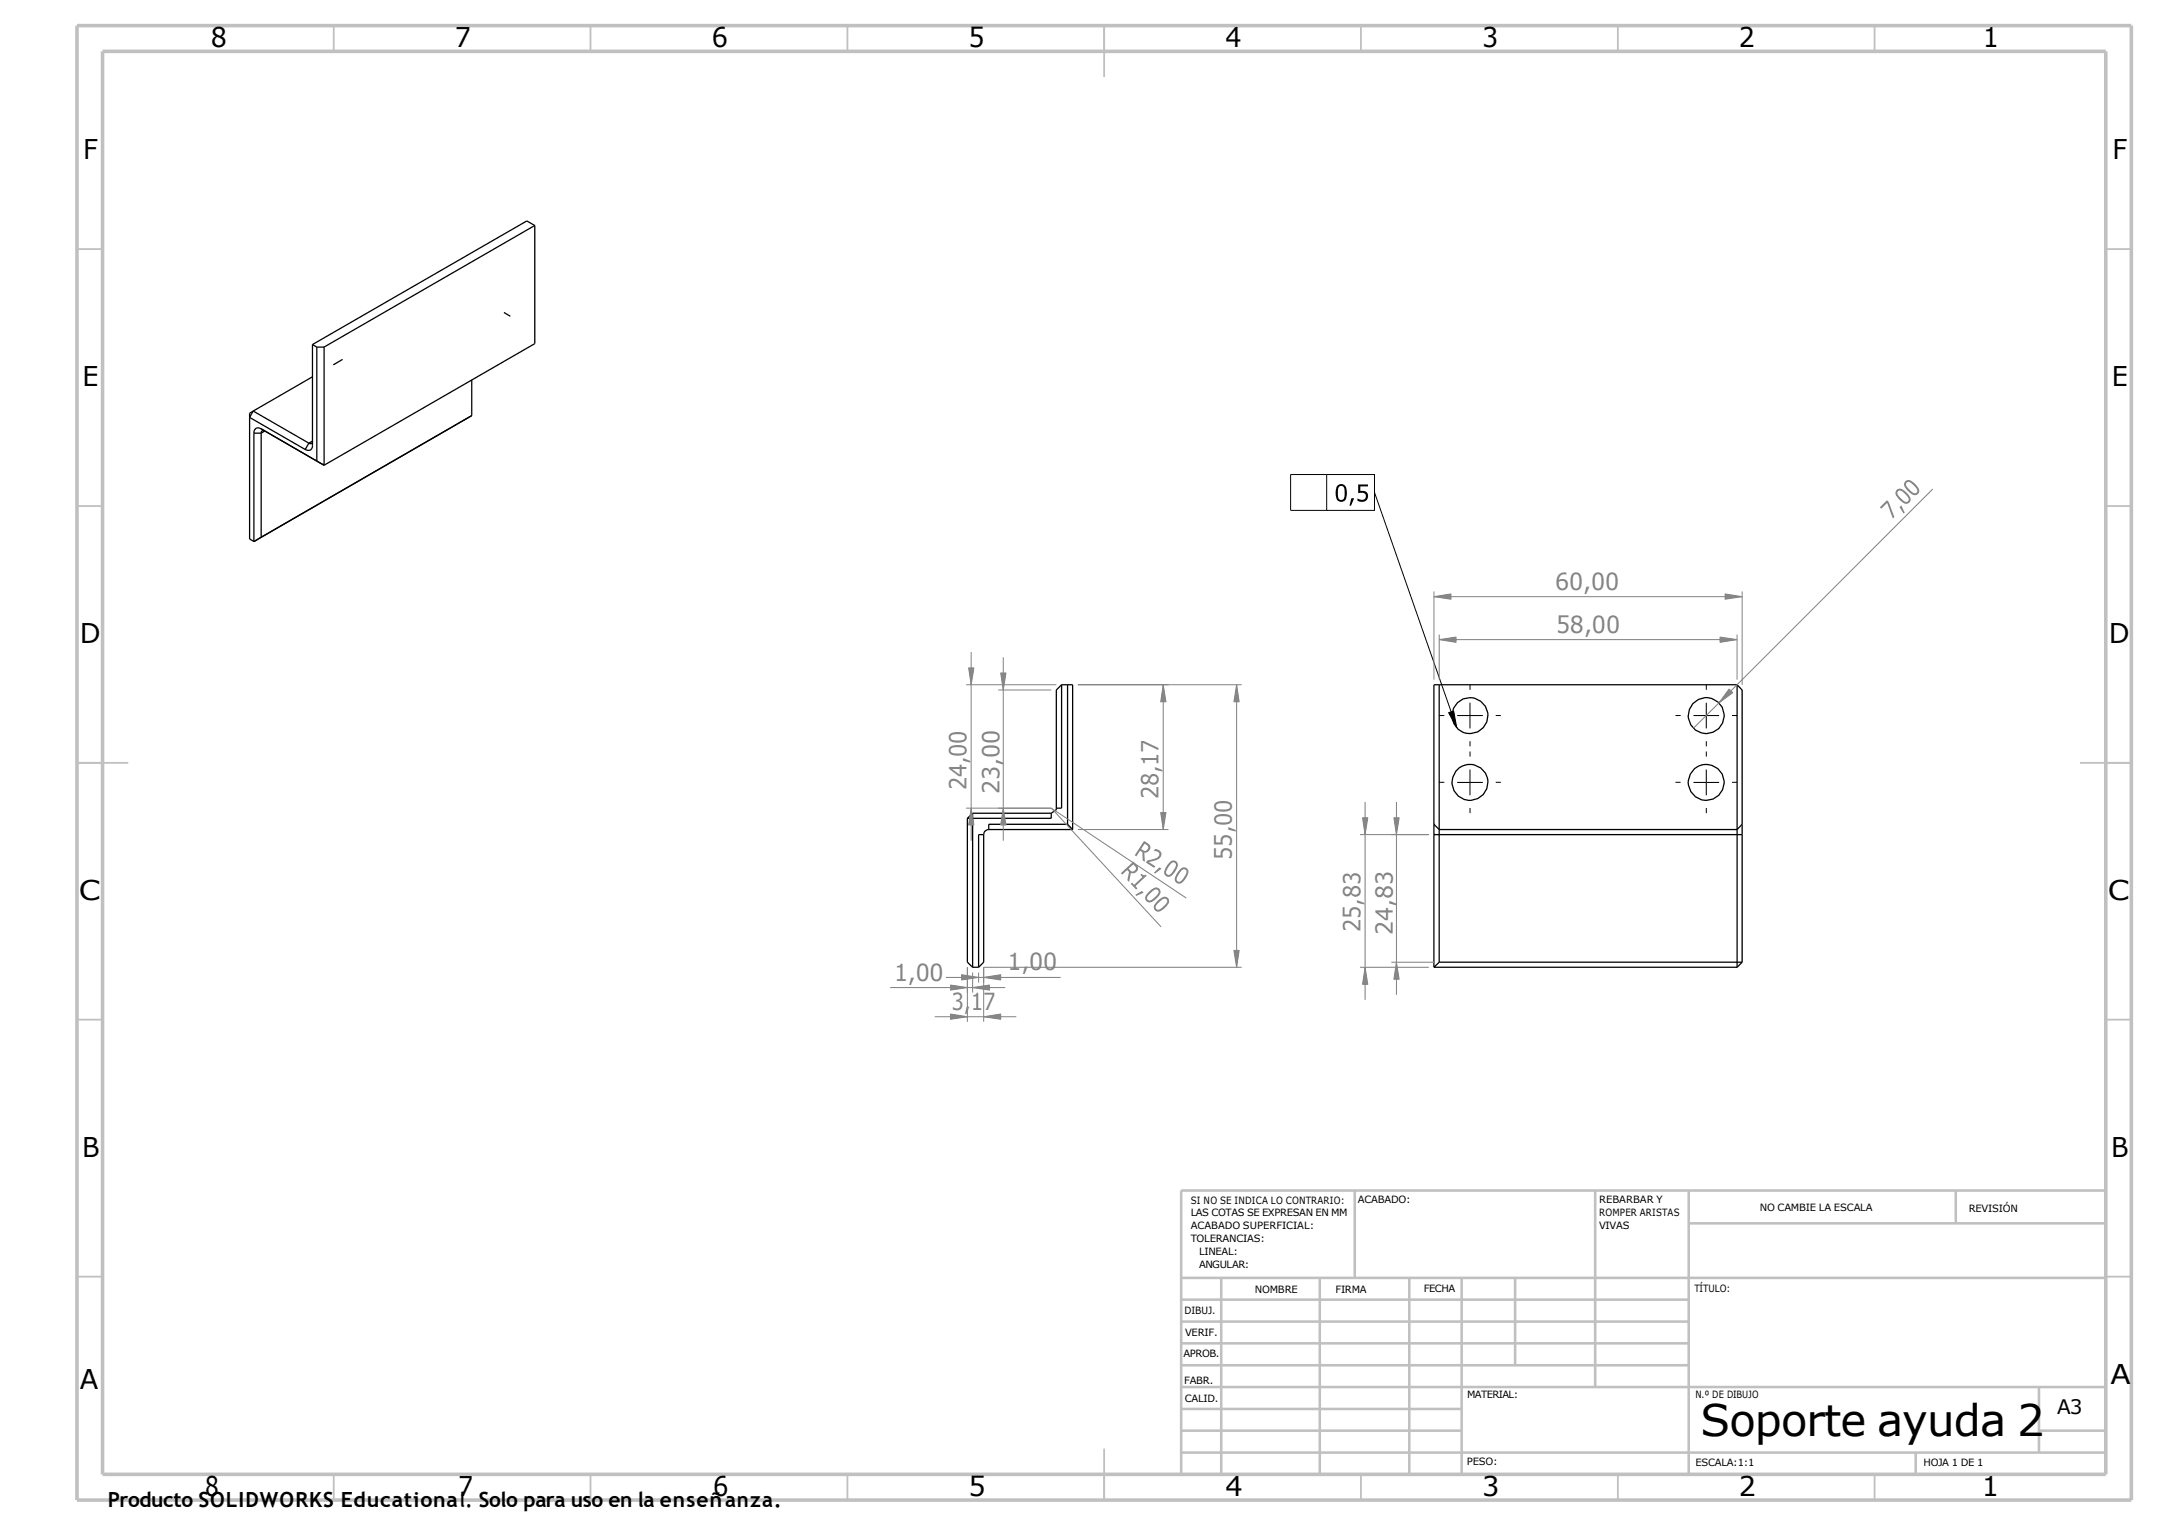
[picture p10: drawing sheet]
<svg xmlns="http://www.w3.org/2000/svg" width="420mm" height="297mm" viewBox="0 0 420 297" stroke-linecap="round" stroke-linejoin="round" font-family="sans-serif">
<g fill="none" stroke="#000" stroke-width=".25">
<path d="M104.1 43.9l-1.5-.9-41.8 24.1M104.1 43.9l-41 23.7M104.1 43.9v23l-41 23.7M60.8 67.1v19.6a.86 .86 0 0 1-.4 .9 .86 .86 0 0 1-1-.1M60.8 67.1l.9 .5M60.8 73.3l-11.5 6.7M61.7 67.6h1.4M61.7 67.6v22.2l1.4 .8M63.1 67.6v23M66.7 70l-1.8 1M91.8 73.9v7M98.1 60.8l1.3 .8"/>
<path d="M49.3 80l-.7 .4v24.5l.8 .5M49.3 80l-.7 1.3 10.8 6.2M49.3 80l10.8 6.3M49.4 84.3v21.1M49.4 84.3h1.5M50.9 83.5a.86 .86 0 0 0-1.1-.1 .86 .86 0 0 0-.4 .9M50.9 83.5l12.2 7.1M50.9 83.5l.7 .4M50.9 84.3v20.3l-1.5 .8M51.6 83.9a.44 .44 0 0 0-.5 0 .44 .44 0 0 0-.2 .4M51.6 83.9l-.7 .4M60.1 86.3l.7-.4a.41 .41 0 0 1-.2 .4 .41 .41 0 0 1-.5 0z"/>
<path d="M60.1 86.3l-.7 1.2M91.8 80.9l-42.4 24.5M91.8 80.9l-.7 .4M206.7 133.3v24h-1M206.7 133.3h2.1v28.2M206.7 133.3l-1 1v23M207.9 133.3v27.2M280.2 133.3v28.2M338.2 133.3h-59v27.2M338.2 133.3l1 1v26.2M338.2 133.3v28.2M188.3 159.3v28l1.1 1"/>
<path d="M189.4 158.3v30M189.4 158.3h15.3M189.4 158.3l-1.1 1M204.7 158.3v1h-16.4M205.7 157.3l-.1 .4-.9 .6M191.5 162.5h-1v25.8M191.5 162.5v24.8l-1 1M192.5 161.5a.96 .96 0 0 0-1 1M192.5 161.5h16.3M207.9 160.5h-15.4v1M207.9 160.5l.9 1M279.2 160.5v2"/>
<path d="M279.2 162.5h60M279.2 160.5l1 1M279.2 162.5v25.8M280.2 161.5v25.8M280.2 161.5h58M338.2 161.5v26.8M339.2 160.5v2M339.2 162.5v24.8M339.2 160.5l-1 1M189.4 188.3h1.1M279.2 188.3h59M280.2 187.3h59"/>
<path d="M280.2 187.3l-1 1M339.2 187.3l-1 1"/>
<circle cx="286.2" cy="139.3" r="3.5"/>
<circle cx="332.2" cy="139.3" r="3.5"/>
<circle cx="286.2" cy="152.3" r="3.5"/>
<circle cx="332.2" cy="152.3" r="3.5"/>
</g>
<path d="M258.3 92.4h-7v7h7M267.6 95.9l16 45.8M282 138.7l1-.3 .6 3.3zM283.7 139.3h5M286.2 136.8v5M329.7 139.3h5M332.2 136.8v5M283.7 152.3h5M286.2 149.8v5M329.7 152.3h5M332.2 149.8v5" fill="none" stroke="#000" stroke-width=".19"/>
<g fill="none" stroke="#808080" stroke-width=".19">
<path d="M376.3 95.2l-41.6 41.6M279.2 116.1l3.3-.5v1zM279.2 115.1v17.2M279.2 116.1h60M335.9 115.6l3.3 .5-3.3 .5zM339.2 115.1v18.2M188.1 133.3h17.6M188.6 130h1l-.5 3.3zM189.1 126.9v36.8M194.3 134.3h10.4M194.8 131h1.1l-.6 3.3zM195.3 128v35.7"/>
<path d="M209.9 133.3h31.9M226.5 133.3l.5 3.3h-1zM226.5 133.3v28.2M240.8 133.3l.5 3.3h-1.1zM240.8 133.3v55M280.2 124.5l3.3-.5v1zM280.2 123.5v8.8M280.2 124.5h58M334.7 136.8l-5 5M334.9 124l3.3 .5-3.3 .5zM336.7 134.1l.7 .7-2.7 2zM338.2 123.5v8.8"/>
<path d="M188.1 157.3h16.6M189.1 157.3l.5 3.3h-1zM195.3 157.3l.6 3.3h-1.1zM204.7 157.3l21.4 23.1M204.7 157.3l26.3 17.5M226 158.2h1l-.5 3.3zM265.3 159.2h1l-.5 3.3zM265.8 156.1v38.5M271.4 159.2h1l-.5 3.3zM271.9 156.1v37.6M209.9 161.5h17.6M264.8 162.5h13.4"/>
<path d="M173.3 192.2h22.4M182 197.9h15.9M184.2 190.3h22.3M185.1 191.7l3.2 .5-3.2 .5zM185.1 197.4l3.2 .5-3.2 .5zM187.2 189.7l3.3 .6-3.3 .5zM188.3 188.3v10.6M189.4 192.2l3.2-.5v1zM189.4 189.3v3.9M190.5 189.3v2M191.5 197.9l3.3-.5v1zM191.5 190.3l3.3-.6v1.1z"/>
<path d="M240.2 185h1.1l-.5 3.3zM241.8 188.3h-50.3v10.6M264.8 188.3h13.4M265.8 188.3l.5 3.3h-1zM270.9 187.3h8.3M271.9 187.3l.5 3.3h-1z"/>
</g>
<g fill="none" stroke="#000" stroke-width=".19" stroke-dasharray="1.4 .5" stroke-linecap="butt">
<path d="M281.2 139.3h-1M286.2 134.3v-1M291.2 139.3h1M327.2 139.3h-1M332.2 134.3v-1M337.2 139.3h1M281.2 152.3h-1M286.2 144.3v1M286.2 147.3v-1M286.2 157.3v1M291.2 152.3h1M327.2 152.3h-1"/>
<path d="M332.2 147.3v-1M332.2 157.3v1M332.2 144.3v1M337.2 152.3h1"/>
</g>
<g fill="none" stroke="#c0c0c0" stroke-width=".35">
<path d="M65 5v5M115 5v5M165 5v5M215 5v10M265 5v5M315 5v5M365 5v5M15 48.5h5M410 48.5h5M15 98.5h5M410 98.5h5M15 148.5h10"/>
<path d="M405 148.5h10M15 198.5h5M410 198.5h5M15 248.5h5M410 248.5h5M65 287v5M115 287v5M165 287v5M215 282v10M265 287v5M315 287v5M365 287v5"/>
</g>
<g fill="none" stroke="#c0c0c0" stroke-width=".5">
<path d="M263.8 231.8v17M310.6 231.8v38.2M328.8 231.8v55.2M328.8 238.1h81.2M380.8 231.8v6.3M410 231.8h-180v55.2M230 248.8h180M230 257.3h98.8M230 253h98.8M237.8 248.8v38.2M257 248.8v38.2M274.4 248.8v38.2"/>
<path d="M284.6 248.8v38.2M295 248.8v17M230 265.8h98.8M230 261.5h98.8M230 278.5h54.6M230 274.3h54.6M230 270h180M397 278.5h13M397 270v12.8M230 282.8h180M373 282.8v4.2"/>
</g>
<path d="M15 5h400v287h-400zM20 10h390v277h-390z" fill="none" stroke="#c0c0c0" stroke-width=".7" stroke-linecap="butt"/>
<path d="M282 138.7l1-.3 .6 3.3z" fill="#000"/>
<g fill="#808080">
<path d="M185.1 197.4l3.2 .5-3.2 .5z"/>
<path d="M185.1 191.7l3.2 .5-3.2 .5z"/>
<path d="M189.1 157.3l.5 3.3h-1z"/>
<path d="M188.6 130h1l-.5 3.3z"/>
<path d="M189.4 192.2l3.2-.5v1z"/>
<path d="M191.5 197.9l3.3-.5v1z"/>
<path d="M195.3 157.3l.6 3.3h-1.1z"/>
<path d="M194.8 131h1.1l-.6 3.3z"/>
<path d="M226 158.2h1l-.5 3.3z"/>
<path d="M226.5 133.3l.5 3.3h-1z"/>
<path d="M240.2 185h1.1l-.5 3.3z"/>
<path d="M240.8 133.3l.5 3.3h-1.1z"/>
<path d="M265.8 188.3l.5 3.3h-1z"/>
<path d="M265.3 159.2h1l-.5 3.3z"/>
<path d="M271.9 187.3l.5 3.3h-1z"/>
<path d="M271.4 159.2h1l-.5 3.3z"/>
<path d="M279.2 116.1l3.3-.5v1z"/>
<path d="M280.2 124.5l3.3-.5v1z"/>
<path d="M336.7 134.1l.7 .7-2.7 2z"/>
<path d="M334.9 124l3.3 .5-3.3 .5z"/>
<path d="M335.9 115.6l3.3 .5-3.3 .5z"/>
<path d="M187.2 189.7l3.3 .6-3.3 .5z"/>
<path d="M191.5 190.3l3.3-.6v1.1z"/>
</g>
<path d="M258.3 92.4h9.3v7h-9.3z" fill="none" stroke="#000" stroke-width=".19"/>
<path d="M260.5 94.5a1.09 1.09 0 0 1 1.2-.1 1.09 1.09 0 0 1 .5 1.2 1.7 1.7 0 0 1-.8 2.1 1.11 1.11 0 0 1-1.3-1.3v-1.2zM260.7 94.8l-.2 1.2a1.11 1.11 0 0 0 .6 1.3 1 1 0 0 0 .7-1.3 1.11 1.11 0 0 0-.7-1.4zM263.1 97h.5l-.6 1.4h-.3zM264.4 94.3h1.9v.4h-1.5v.9a1.13 1.13 0 0 1 1.6 1.1 1.13 1.13 0 0 1-1.7 .9l-.4-.1v-.5a.89 .89 0 0 0 1.1 .3 .89 .89 0 0 0 .5-1 1.29 1.29 0 0 0-1.5-.3z" fill="#000"/>
<g fill="#808080">
<path d="M222.7 163.7l.7 .4a.97 .97 0 0 1 .5 1.2 .97 .97 0 0 1-1.1 .7l.1 1.8-.4-.3-.1-1.6-.4-.3-.7 1.1-.4-.2zM222.9 164.2l-.7 1.1a.75 .75 0 0 0 .8 .3 .75 .75 0 0 0 .6-.7l-.2-.3zM224.9 165.3a1.08 1.08 0 0 1 1.2 .9 1.08 1.08 0 0 1-.9 1.2l-1.5 .4 1.2 .8-.2 .3-1.6-1 .3-.4 .7-.2a1.58 1.58 0 0 0 1.6-1.1 1.01 1.01 0 0 0-1.1-.5zM224.7 169.9l1-1.1 .4 .3-1.2 .9zM227.6 167.9a.92 .92 0 0 1 1.3-.3 .92 .92 0 0 1 .3 1.4 2.25 2.25 0 0 1-1.9 1.7 1.03 1.03 0 0 1-.3-1.8zM228 168.1l-.5 .7a1.14 1.14 0 0 0-.2 1.4 1.27 1.27 0 0 0 1.3-1 .82 .82 0 0 0 0-1.3zM229.7 169.3a.92 .92 0 0 1 1.3-.3 .92 .92 0 0 1 .2 1.3 2.25 2.25 0 0 1-1.8 1.7 1.03 1.03 0 0 1-.4-1.7zM230.1 169.4l-.5 .7a1.14 1.14 0 0 0-.3 1.5 1.28 1.28 0 0 0 1.4-1 .82 .82 0 0 0-.1-1.4z"/>
<path d="M218.2 170l2.5-2.3 .5 .6a.97 .97 0 0 1 .2 1.3 .97 .97 0 0 1-1.2 .3l-.4 1.8-.3-.4 .3-1.6-.3-.3-1 .9zM219.7 169.1a.75 .75 0 0 0 .8 .6 .75 .75 0 0 0 .7-.6l-.1-.3-.5-.5zM220.2 172l.2-.2 .4 .4 1.6-1.5-.4-.4 .3-.2a.51 .51 0 0 0 .7 .1l.2 .3-2.1 2 .3 .4-.2 .3zM221 174.2l1.3-.8 .4 .4-1.5 .6zM223.8 173.5l.3-.3a.98 .98 0 0 1 1.2-.4 .98 .98 0 0 1 .6 1.1 3.3 3.3 0 0 1-2.2 1.8 1 1 0 0 1-.8-.9 1 1 0 0 1 .6-1zM223.8 174.1a.67 .67 0 0 0-.5 .6 .67 .67 0 0 0 .4 .6l.5-.1 .7-.6a1.14 1.14 0 0 0 .6-1.3 1.27 1.27 0 0 0-1.6 .6zM225.5 175.3l.3-.3a.97 .97 0 0 1 1.2-.4 .97 .97 0 0 1 .6 1.1 3.3 3.3 0 0 1-2.2 1.8 1 1 0 0 1-.8-.9 1 1 0 0 1 .6-1zM225.4 175.9a.67 .67 0 0 0-.4 .6 .67 .67 0 0 0 .4 .6l.5-.1 .6-.6a1.14 1.14 0 0 0 .6-1.3 1.27 1.27 0 0 0-1.5 .6z"/>
<path d="M367.4 97.4l.3 .3 1.1 2.9-.3 .3-1.1-3-1.1 1.1-.3-.2zM370.2 98.4l.6 1.4-.2 .2-.8-1.3zM369.3 95.4a1.14 1.14 0 0 1 1.6 .2l.6 .6a.98 .98 0 0 1 .5 1.2 .98 .98 0 0 1-1.1 .6 3.3 3.3 0 0 1-1.9-2.1zM369.6 95.6a1.27 1.27 0 0 0 .7 1.6 .83 .83 0 0 0 1.3 .2 2.1 2.1 0 0 0-1.1-1.6l-.5-.3zM371 93.7a1.14 1.14 0 0 1 1.6 .2l.6 .6a.98 .98 0 0 1 .5 1.2 .98 .98 0 0 1-1.1 .7 3.3 3.3 0 0 1-1.9-2.2zM371.2 94a1.27 1.27 0 0 0 .7 1.5 .83 .83 0 0 0 1.4 .3 2.1 2.1 0 0 0-1.1-1.7l-.5-.3z"/>
</g>
<text font-size="8.5" x="331.1" y="279.4">Soporte ayuda 2</text>
<g font-size="5.3">
<text x="41.1" y="9.1">8</text>
<text x="88.6" y="9.1">7</text>
<text x="138.6" y="9.1">6</text>
<text x="188.6" y="9.1">5</text>
<text x="238.6" y="9.1">4</text>
<text x="288.6" y="9.1">3</text>
<text x="338.6" y="9.1">2</text>
<text x="386.1" y="9.1">1</text>
<text x="16.2" y="31">F</text>
<text x="411.3" y="31">F</text>
<text x="16.1" y="75.2">E</text>
<text x="411.1" y="75.2">E</text>
<text x="15.5" y="125.2">D</text>
<text x="410.6" y="125.2">D</text>
<text x="15.4" y="175.2">C</text>
<text x="410.4" y="175.2">C</text>
<text x="16" y="225.2">B</text>
<text x="411" y="225.2">B</text>
<text x="410.9" y="269.5">A</text>
<text x="15.5" y="270.3">A</text>
<text x="39.9" y="291.3">8</text>
<text x="89.2" y="291.3">7</text>
<text x="138.8" y="291.3">6</text>
<text x="188.6" y="291.3">5</text>
<text x="238.6" y="291.3">4</text>
<text x="288.6" y="291.3">3</text>
<text x="338.6" y="291.3">2</text>
<text x="385.9" y="291.3">1</text>
</g>
<g font-size="4.6" fill="#808080">
<text x="302.8" y="114.8">60,00</text>
<text x="303" y="123.2">58,00</text>
<text x="188.2" y="153.8" transform="rotate(-90 188.2 153.8)">24,00</text>
<text x="194.6" y="154.5" transform="rotate(-90 194.6 154.5)">23,00</text>
<text x="225.6" y="155.6" transform="rotate(-90 225.6 155.6)">28,17</text>
<text x="239.8" y="167.3" transform="rotate(-90 239.8 167.3)">55,00</text>
<text x="264.9" y="181.4" transform="rotate(-90 264.9 181.4)">25,83</text>
<text x="271.2" y="182" transform="rotate(-90 271.2 182)">24,83</text>
<text x="174.1" y="190.9">1,00</text>
<text x="196.2" y="188.9">1,00</text>
<text x="185.3" y="196.6">3,17</text>
</g>
<text font-size="4.1" x="21" y="293.4">Producto SOLIDWORKS Educational. Solo para uso en la enseñanza.</text>
<text font-size="3.9" x="400.5" y="275.2">A3</text>
<g font-size="1.9">
<text x="231.8" y="234.3">SI NO SE INDICA LO CONTRARIO:</text>
<text x="231.8" y="236.8">LAS COTAS SE EXPRESAN EN MM</text>
<text x="231.8" y="239.3">ACABADO SUPERFICIAL:</text>
<text x="264.4" y="234.3">ACABADO:</text>
<text x="311.3" y="234.2">REBARBAR Y</text>
<text x="311.3" y="236.7">ROMPER ARISTAS</text>
<text x="311.3" y="239.2">VIVAS</text>
<text x="342.6" y="235.7">NO CAMBIE LA ESCALA</text>
<text x="383.3" y="235.9">REVISIÓN</text>
<text x="231.8" y="241.8">TOLERANCIAS:</text>
<text x="233.5" y="244.3">LINEAL:</text>
<text x="233.5" y="246.8">ANGULAR:</text>
<text x="244.3" y="251.7">NOMBRE</text>
<text x="260" y="251.6">FIRMA</text>
<text x="277.2" y="251.6">FECHA</text>
<text x="329.9" y="251.6">TÍTULO:</text>
<text x="230.6" y="255.7">DIBUJ.</text>
<text x="230.7" y="260">VERIF.</text>
<text x="230.4" y="264.1">APROB.</text>
<text x="230.6" y="269.4">FABR.</text>
<text x="230.7" y="272.8">CALID.</text>
<text x="285.6" y="272.2">MATERIAL:</text>
<text x="330.1" y="272.2">N.º DE DIBUJO</text>
<text x="285.6" y="285.2">PESO:</text>
<text x="330.1" y="285.3">ESCALA:1:1</text>
<text x="374.5" y="285.3">HOJA 1 DE 1</text>
</g>
</svg>
